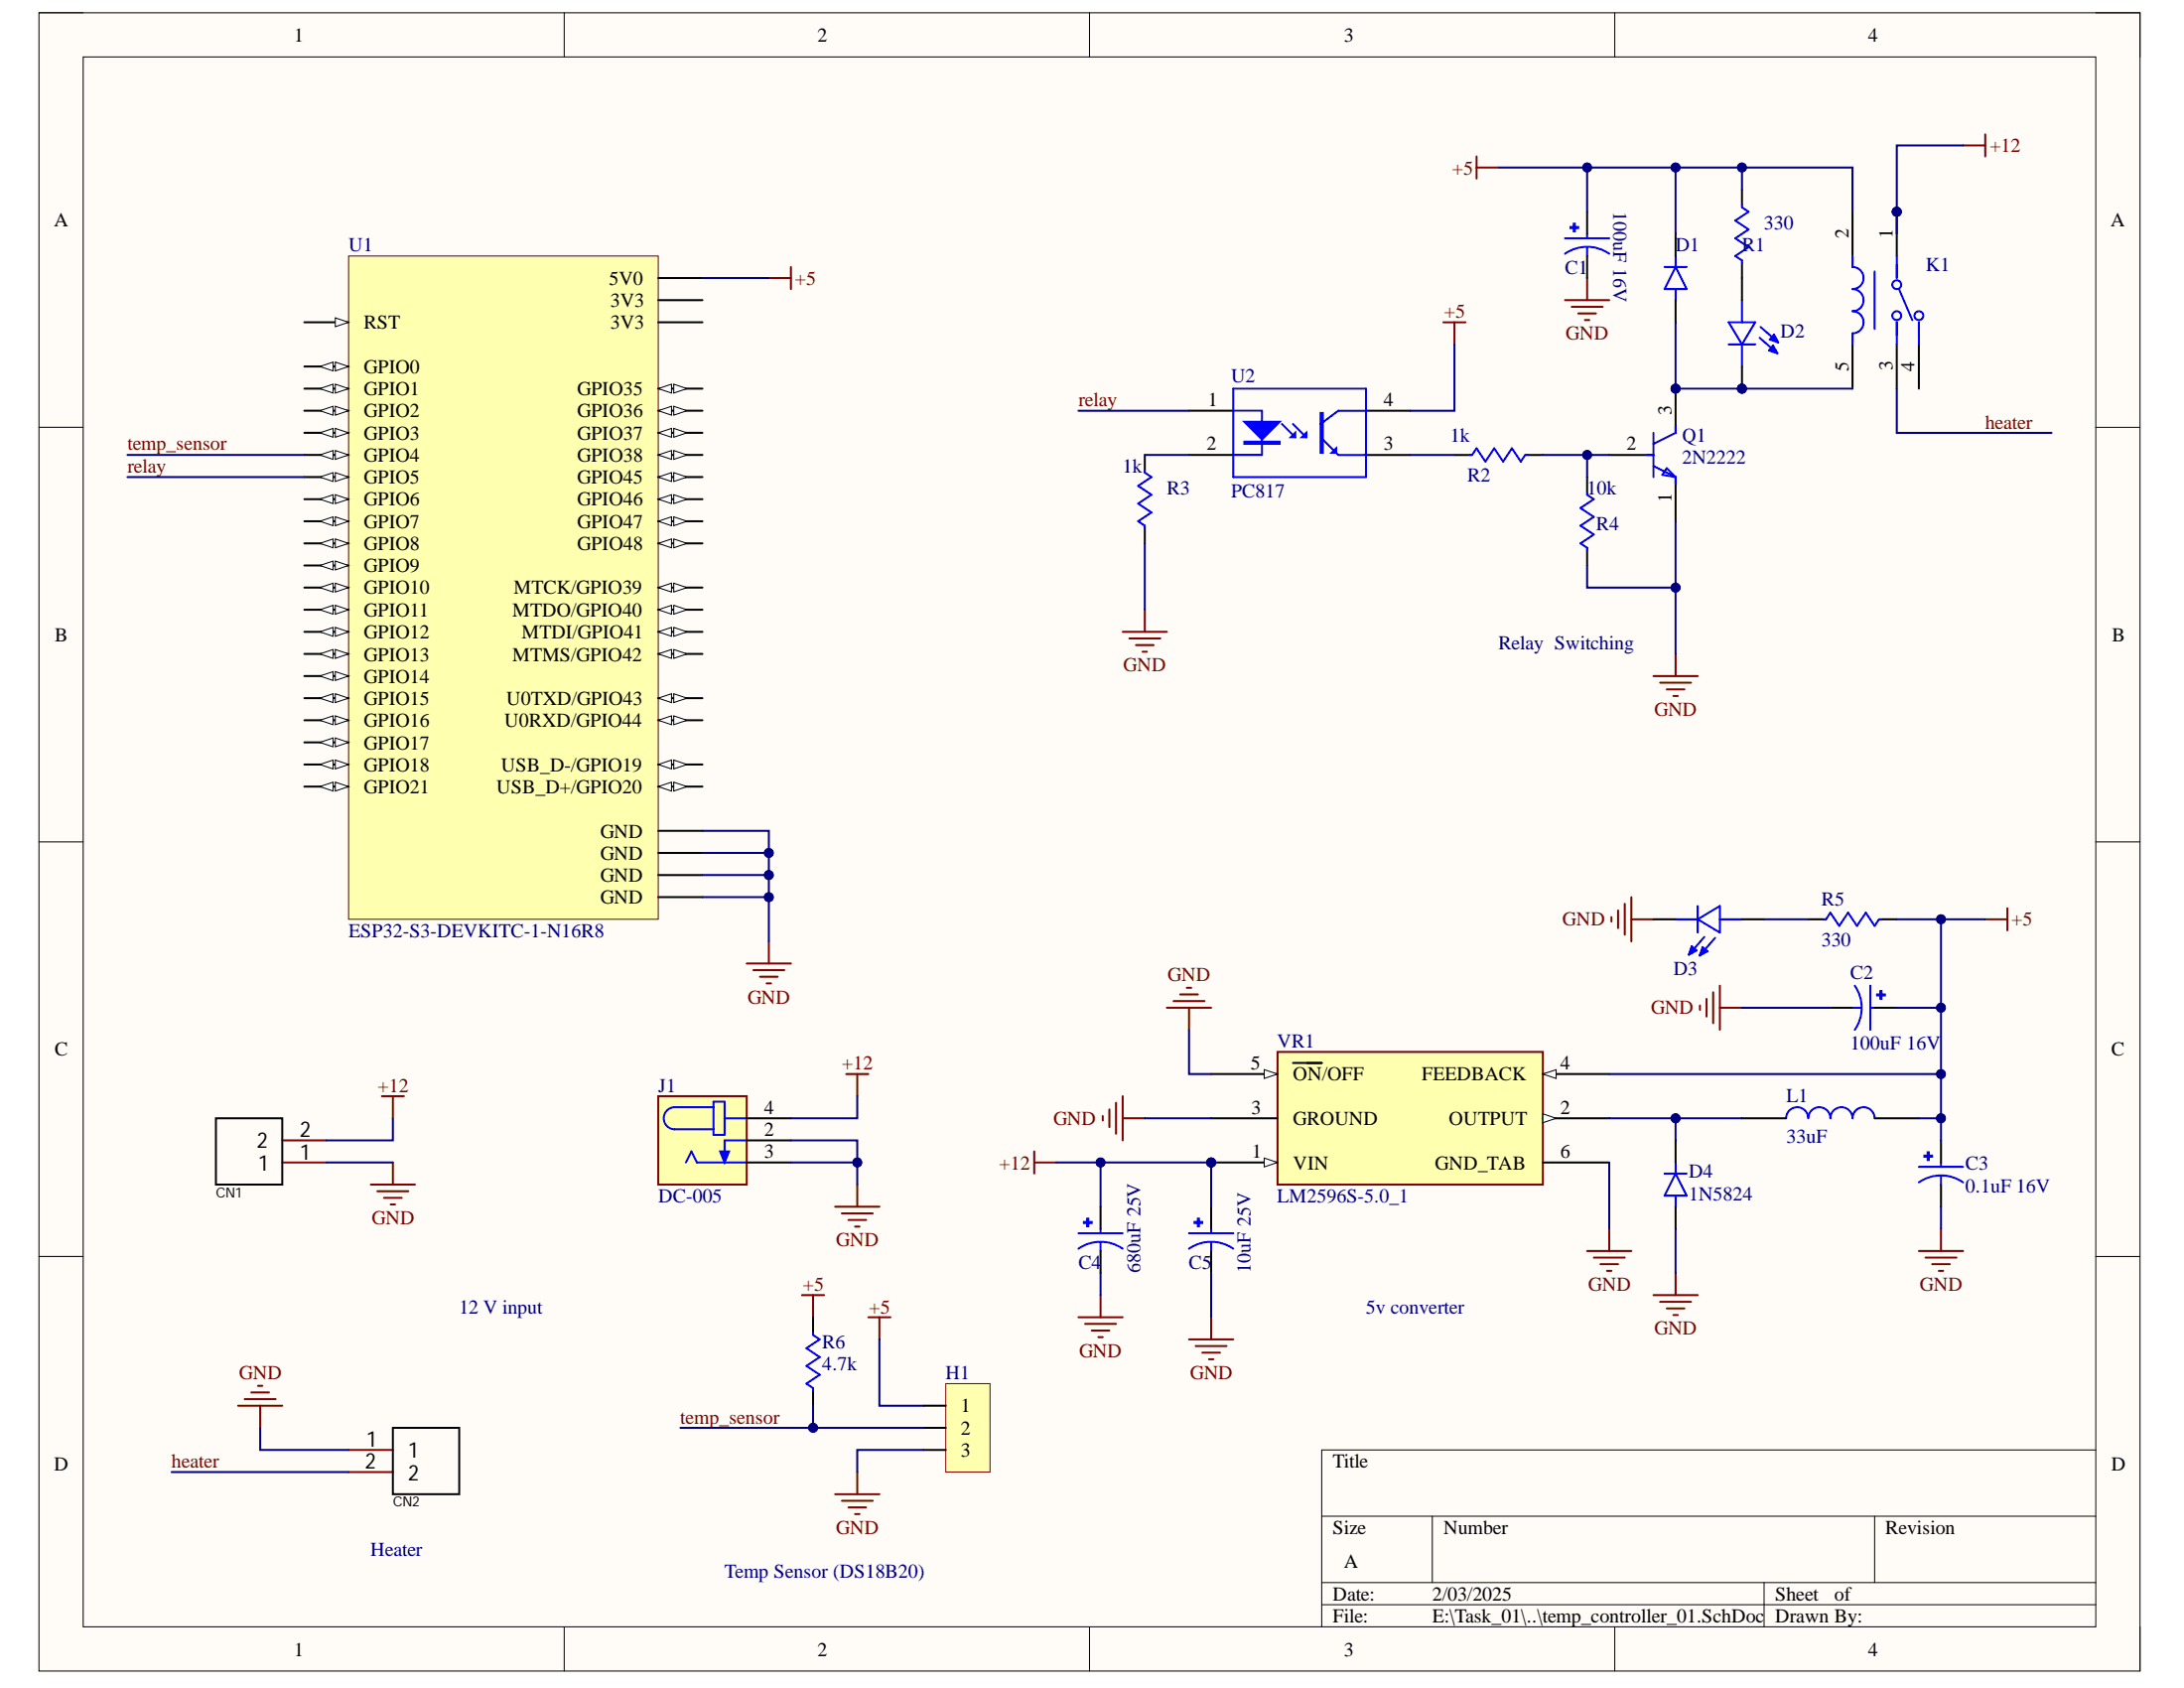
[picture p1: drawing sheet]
# Altium project Water_Temp_Controller_v1.1.PrjPcb
1 sheet, 25 parts. Net scope: global (net labels, ports and power ports of the same name join across sheets).
Board file: Com_1.0_v1.1.PcbDoc

## Sheet temp_controller_01.SchDoc
size A; SheetNumber: 1; SheetTotal: 1

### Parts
C1  100uF 16V  [100uF  16V]
C2  100uF 16V  [100uF  16V]
C3  0.1uF 16V  [0.1uF 16V]
C4  680uF 25V  [680uF 25V]
C5  10uF 25V  [10 uF 25V]
CN1  WJ2EDGRC-5.08-2P  [Terminal Block P5.08-2P]  (value not drawn)
CN2  WJ2EDGRC-5.08-2P  [Terminal Block P5.08-2P]  (value not drawn)
D1  1N4007-T  [DIOAD780W78L463D236]  (value not drawn)
D2  L08R5000Q1  [LEDRD254W57D500H1070]  (value not drawn)
D3  L08R5000Q1  [LEDRD254W57D500H1070]  (value not drawn)
D4  1N5824  [DIOAD1898W129L762D1143]
H1  Header 1x3  [Header 1x3 male]  (value not drawn)
J1  DC-005  [NINIGI_DC-005]
K1  G5LE-14-DC5  [FP-G5LE-14-DC5-MFG]  (value not drawn)
L1  33uF  [33uF TH  Radial]
Q1  2N2222  [FP-JAN2N2222A-MFG]
R1  330  [RESA60-630X240]
R2  1k  [RESA60-630X240]
R3  1k  [RESA60-630X240]
R4  10k  [RESA60-630X240]
R5  330  [RESA60-630X240]
R6  4.7k  [RESA60-630X240]
U1  ESP32-S3-DEVKITC-1-N16R8  [XCVR_ESP32-S3-DEVKITC-1-N8R2]
U2  PC817  [LTST-LTV-817-4]
VR1  LM2596S-5.0_1  [TO170P1524X483-6N]

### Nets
+5: C1.P C2.P C3.P D1.K H1.1 K1.2 L1.2 R1.1 R5.2 R6.1 U1.J1_21(5V0) U2.4(COLLECTOR) VR1.4(FEEDBACK)
+12: C4.P C5.P CN1.2 J1.4 K1.1 VR1.1(VIN)
GND: C1.N C2.N C3.N C4.N C5.N CN1.1 CN2.1 D3.C D4.A H1.3 J1.2 J1.3 Q1.1(E) R3.2 R4.2 U1.J1_22(GND) U1.J3_1(GND) U1.J3_21(GND) U1.J3_22(GND) VR1.3(GROUND) VR1.5(~{ON}/OFF) VR1.6(GND_TAB)
heater: CN2.2 K1.3
relay: U1.J1_5(GPIO5) U2.1(ANODE)
temp_sensor: H1.2 R6.2 U1.J1_4(GPIO4)
NetD1_A: D1.A D2.C K1.5 Q1.3(C)
NetD2_A: D2.A R1.2
NetD3_A: D3.A R5.1
NetD4_C: D4.C(K) L1.1 VR1.2(OUTPUT)
NetQ1_2: Q1.2(B) R2.1 R4.1
NetR2_2: R2.2 U2.3(EMITTER)
NetR3_1: R3.1 U2.2(CATHODE)

Not connected (* = marked no-connect by the designer): K1 4; U1 J1_1(3V3) J1_2(3V3) J1_3(RST) J1_6(GPIO6) J1_7(GPIO7) J1_8(GPIO15) J1_9(GPIO16) J1_10(GPIO17) J1_11(GPIO18) J1_12(GPIO8) J1_13(GPIO3) J1_14(GPIO46) J1_15(GPIO9) J1_16(GPIO10) J1_17(GPIO11) J1_18(GPIO12) J1_19(GPIO13) J1_20(GPIO14) J3_2(U0TXD/GPIO43) J3_3(U0RXD/GPIO44) J3_4(GPIO1) J3_5(GPIO2) J3_6(MTMS/GPIO42) J3_7(MTDI/GPIO41) J3_8(MTDO/GPIO40) J3_9(MTCK/GPIO39) J3_10(GPIO38) J3_11(GPIO37) J3_12(GPIO36) J3_13(GPIO35) J3_14(GPIO0) J3_15(GPIO45) J3_16(GPIO48) J3_17(GPIO47) J3_18(GPIO21) J3_19(USB_D+/GPIO20) J3_20(USB_D-/GPIO19)

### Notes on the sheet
- (near R4) Relay  Switching
- 12 V input
- 5v converter
- (near CN2) Heater
- Temp Sensor (DS18B20)
